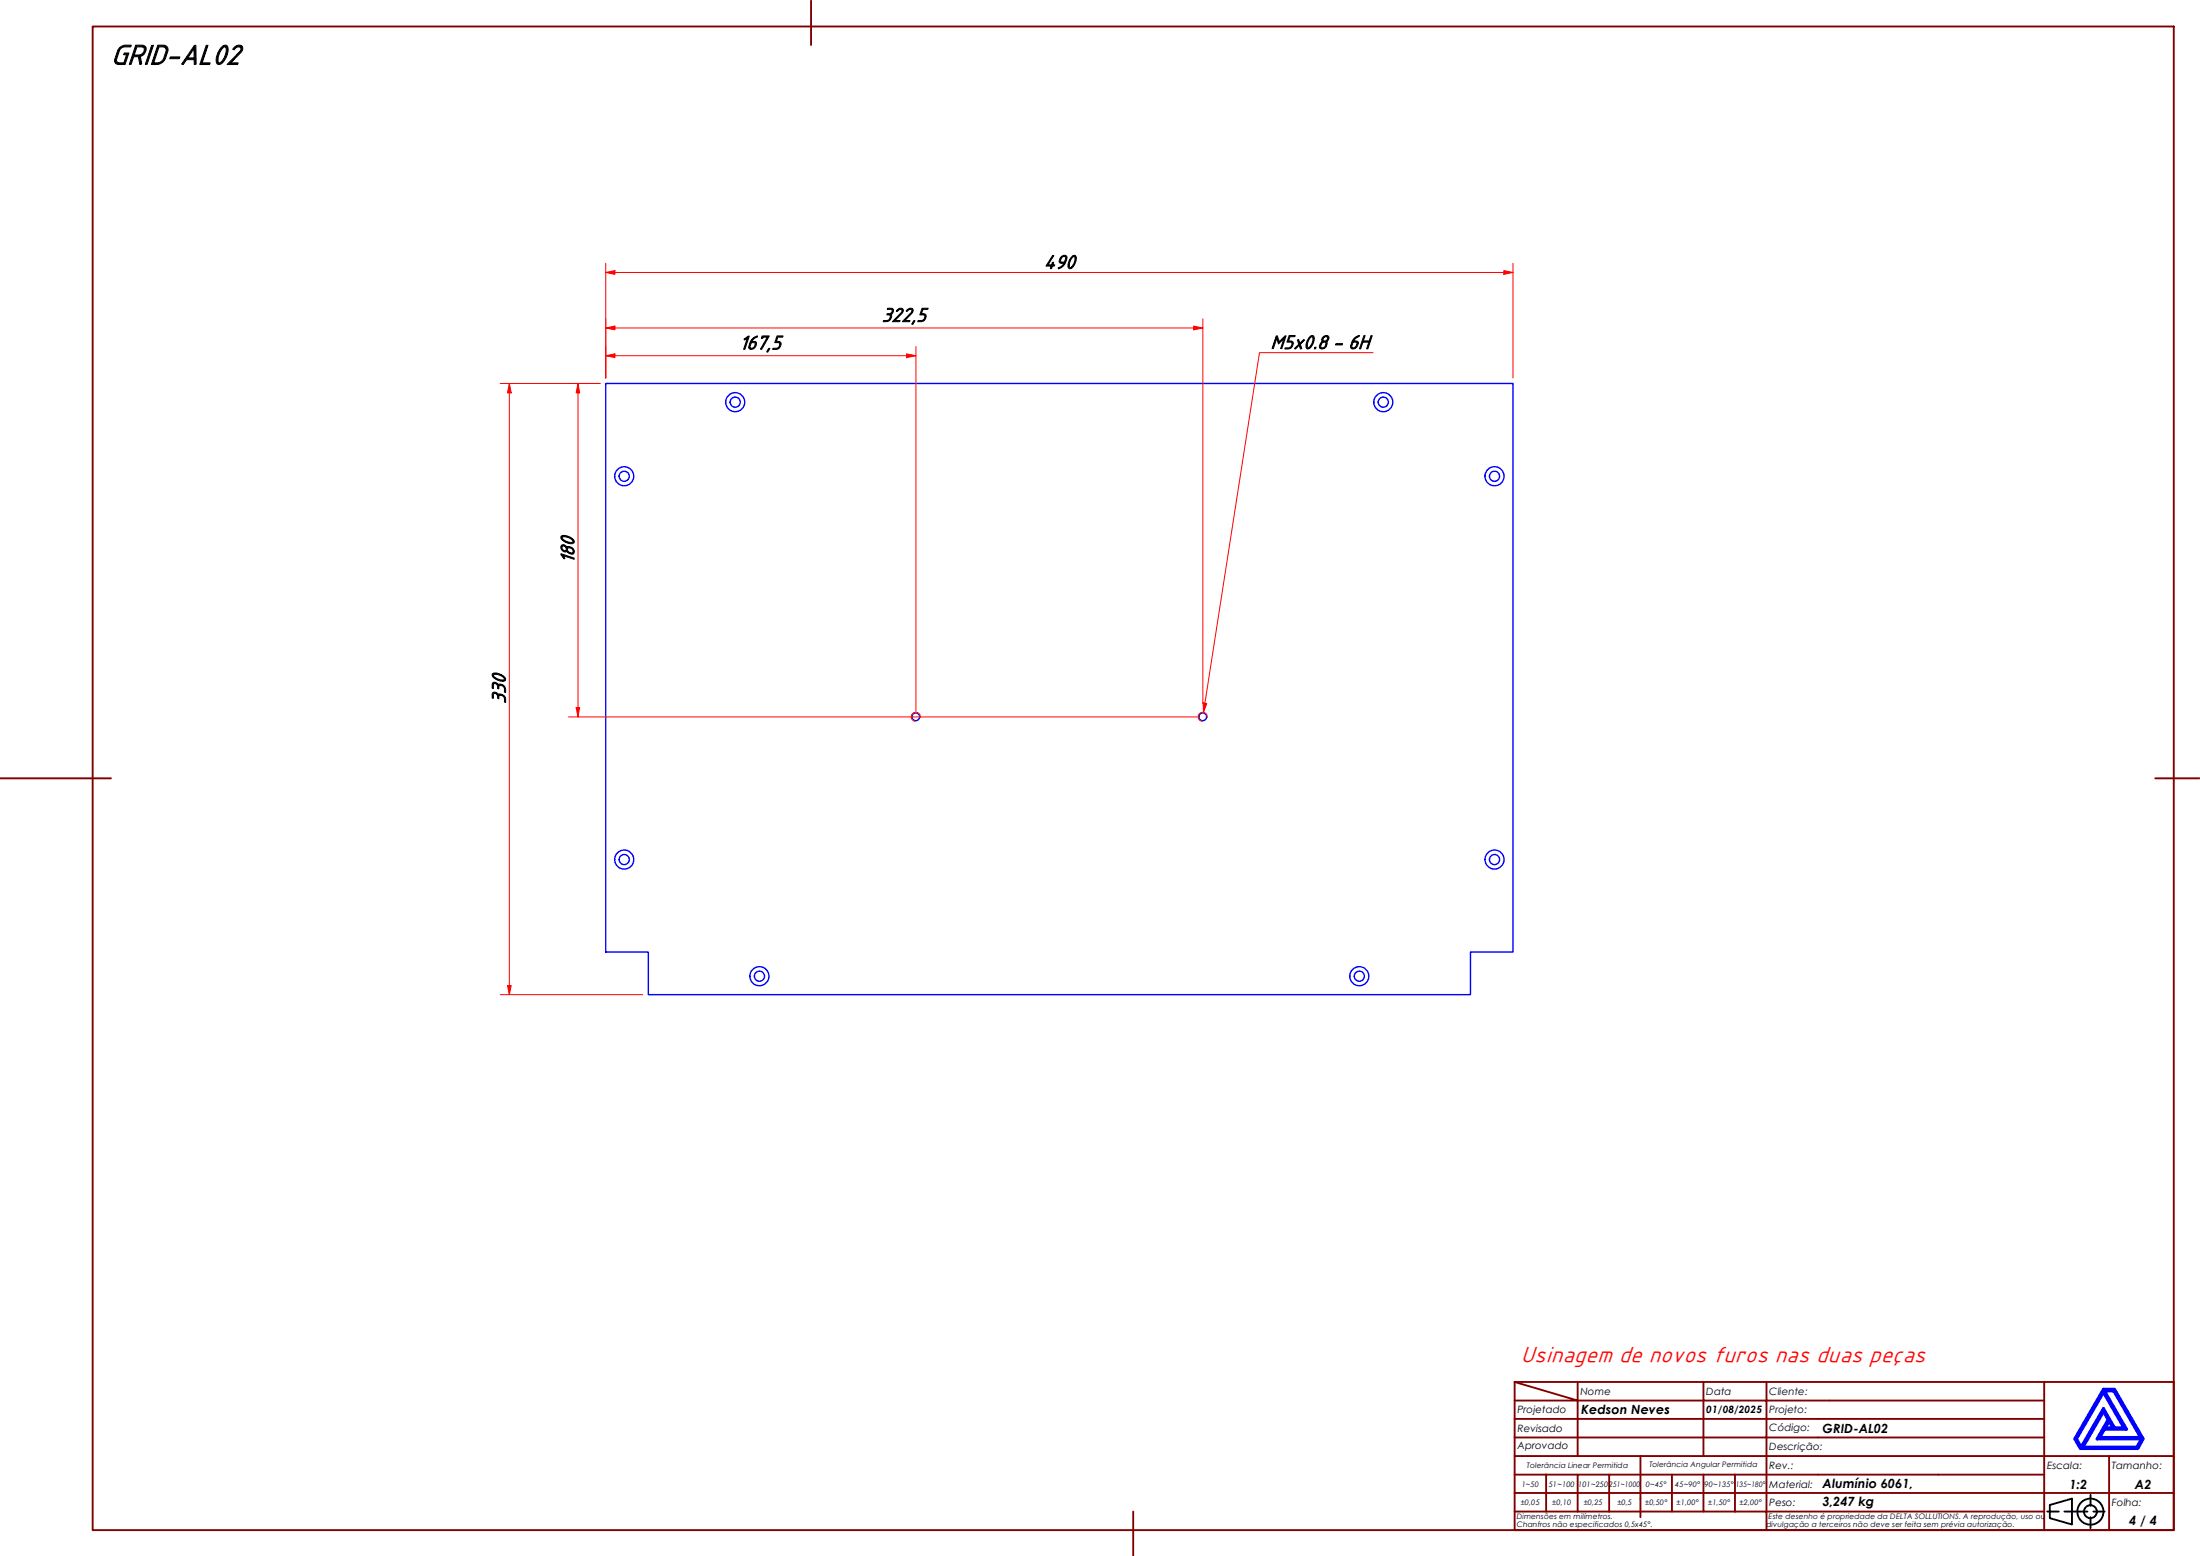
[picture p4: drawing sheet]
<svg xmlns="http://www.w3.org/2000/svg" width="594mm" height="420mm" viewBox="0 0 594 420" stroke-linecap="round" stroke-linejoin="round" font-family="sans-serif">
<!-- layer: Visible (ABNT) -->
<g fill="none" stroke="#00f" stroke-width=".38">
<path d="M163.6 103.5h245v153.6h-11.5v11.5h-222v-11.5h-11.5z"/>
<circle cx="198.5" cy="108.6" r="1.37"/>
<circle cx="198.5" cy="108.6" r="2.57"/>
<circle cx="373.5" cy="108.6" r="1.37"/>
<circle cx="373.5" cy="108.6" r="2.57"/>
<circle cx="168.6" cy="128.6" r="1.37"/>
<circle cx="168.6" cy="128.6" r="2.57"/>
<circle cx="403.6" cy="128.6" r="1.37"/>
<circle cx="403.6" cy="128.6" r="2.57"/>
<circle cx="247.3" cy="193.6" r="1.05"/>
<circle cx="324.8" cy="193.6" r="1.05"/>
<circle cx="168.6" cy="232.1" r="1.37"/>
<circle cx="168.6" cy="232.1" r="2.57"/>
<circle cx="403.6" cy="232.1" r="1.37"/>
<circle cx="403.6" cy="232.1" r="2.57"/>
<circle cx="205.1" cy="263.6" r="1.37"/>
<circle cx="205.1" cy="263.6" r="2.57"/>
<circle cx="367.1" cy="263.6" r="1.37"/>
<circle cx="367.1" cy="263.6" r="2.57"/>
</g>
<!-- layer: Visible Narrow (ABNT) -->
<path d="M248.5 193.8a1.24 1.24 0 0 0-1-1.5 1.24 1.24 0 0 0-1.4 1 1.24 1.24 0 0 0 1 1.5M326 193.8a1.24 1.24 0 0 0-1-1.5 1.24 1.24 0 0 0-1.4 1 1.24 1.24 0 0 0 1 1.5" fill="none" stroke="#f00" stroke-width=".27"/>
<!-- layer: Borda A3/A4 (ABNT) -->
<g fill="none" stroke="#800000" stroke-width=".51">
<path d="M25 7.2h562v406h-562zM219 .2v12M0 210.2h30M582 210.2h12M409 373.2l17 5h-17M409 373.2h178v40h-178zM426 378.2h34v4.9h17M426 378.2v15M426 373.2v5M460 373.2v5h17v4.9M477 373.2v5h75M552 373.2v20h-143"/>
<path d="M409 383.1h51v10.1M409 398.2h17M417.5 398.2v10M434.5 398.2h-8.5v10M443 393.2v16.5M451.5 398.2v10h-42.5M460 398.2v10h8.5M468.5 398.2v10M477 398.2h-42.5v10M477 383.1v5.1h-68M477 398.2v10h75M477 383.1h75"/>
<path d="M477 398.2h75M552 388.2h-75v10M569.5 393.2v9.9h17.5M587 393.2h-35v9.9h17.5v10.1M306 408.2v12M409 403.1h143v10.1M451.5 408.2h8.5M468.5 408.2h8.5v5"/>
</g>
<path d="M568 376l5.5 9.6h-2.5l-3-5.3-6 10.5-1.3-2.3zM568 375.1h3l7.7 13.4-1.4 2.6h-15.5l-1.5-2.6zM568.3 375.6h2.5l7.2 12.6h-11l1.3-2.3h5.9zM568 381.2l1.3 2.1-3 5.2h12l-1.3 2.3h-14.5zM569.5 383.8l1 1.8h-2z" fill="none" stroke="#00f" stroke-width=".83"/>
<!-- layer: 0 -->
<path d="M561.8 391.1h15.5" fill="none" stroke="#000" stroke-width=".27"/>
<g fill="none" stroke="#000" stroke-width=".51">
<path d="M552.8 408.2h3.1M553.5 406.4l6-1.7v6.9l-6-1.7zM557.5 408.2h6.2M564.5 403.6v3M564.5 409.7v3M565.3 408.2h3"/>
<circle cx="564.5" cy="408.2" r="3.5"/>
<circle cx="564.5" cy="408.2" r="1.75"/>
</g>
<path d="M163.6 96.1h2.5" fill="none" stroke="#f00" stroke-width=".27"/>
<path d="M163.6 96.1l2.5-.6v1.1z" fill="#f00"/>
<path d="M163.6 96.1l2.5-.6v1.1zM244.8 96.1h2.5" fill="none" stroke="#f00" stroke-width=".27"/>
<path d="M244.8 95.5l2.5 .6-2.5 .5z" fill="#f00"/>
<path d="M163.6 93.6v8.5M163.6 88.6h2.5M166.1 96.1h78.7M244.8 95.5l2.5 .6-2.5 .5zM247.3 93.6v98.5" fill="none" stroke="#f00" stroke-width=".27"/>
<path d="M163.6 88.6l2.5-.5v1z" fill="#f00"/>
<path d="M163.6 88.6l2.5-.5v1zM322.3 88.6h2.5" fill="none" stroke="#f00" stroke-width=".27"/>
<path d="M322.3 88.1l2.5 .5-2.5 .5z" fill="#f00"/>
<path d="M163.6 86.1v16M166.1 88.6h156.2M322.3 88.1l2.5 .5-2.5 .5zM324.8 86.1v103.8M156.1 103.5v2.6" fill="none" stroke="#f00" stroke-width=".27"/>
<path d="M156.1 103.5l.4 2.6h-.9z" fill="#f00"/>
<path d="M156.1 103.5l.4 2.6h-.9zM156.1 191.1v2.5" fill="none" stroke="#f00" stroke-width=".27"/>
<path d="M155.6 191.1h.9l-.4 2.5z" fill="#f00"/>
<path d="M153.5 103.5h8.6M156.1 106.1v85M153.5 193.6h169.8M155.6 191.1h.9l-.4 2.5z" fill="none" stroke="#f00" stroke-width=".27"/>
<path d="M325.4 189.8l-.4 2.5" fill="none" stroke="#f00" stroke-width=".27"/>
<path d="M324.9 189.8l1 .2-.9 2.3z" fill="#f00"/>
<path d="M370.8 95.2h-30.7l-14.7 94.6M324.9 189.8l1 .2-.9 2.3z" fill="none" stroke="#f00" stroke-width=".27"/>
<path d="M137.5 103.5v2.6" fill="none" stroke="#f00" stroke-width=".27"/>
<path d="M137.5 103.5l.5 2.6h-1z" fill="#f00"/>
<path d="M137.5 103.5l.5 2.6h-1zM137.5 266.1v2.5" fill="none" stroke="#f00" stroke-width=".27"/>
<path d="M137 266.1h1l-.5 2.5z" fill="#f00"/>
<path d="M163.6 73.6h2.5M135.1 103.5h27M137.5 106.1v160M135.1 268.6h38.4M137 266.1h1l-.5 2.5z" fill="none" stroke="#f00" stroke-width=".27"/>
<path d="M163.6 73.6l2.5-.5v1z" fill="#f00"/>
<path d="M163.6 73.6l2.5-.5v1zM406.1 73.6h2.5" fill="none" stroke="#f00" stroke-width=".27"/>
<path d="M406.1 73.1l2.5 .5-2.5 .5z" fill="#f00"/>
<path d="M163.6 71.1v31M166.1 73.6h240M406.1 73.1l2.5 .5-2.5 .5zM408.6 71.1v31" fill="none" stroke="#f00" stroke-width=".27"/>
<text font-size="8.1" x="30" y="17.3">GRID-AL02</text>
<text font-size="6.5" fill="#f00" x="410.7" y="367.8">Usinagem de novos furos nas duas peças</text>
<g font-size="5.6">
<text x="281.9" y="72.5">490</text>
<text x="238.1" y="86.8">322,5</text>
<text x="199.6" y="94.3">167,5</text>
<text x="343.1" y="94.1">M5x0.8 - 6H</text>
<text x="155" y="152.2" transform="rotate(-90 155 152.2)">180</text>
<text x="136.5" y="190.1" transform="rotate(-90 136.5 190.1)">330</text>
</g>
<g font-size="3.4">
<text x="427" y="381.9">Kedson Neves</text>
<text x="492.1" y="386.9">GRID-AL02</text>
<text x="492.1" y="401.9">Alumínio 6061,</text>
<text x="558.8" y="401.9">1:2</text>
<text x="576.5" y="401.9">A2</text>
<text x="492.1" y="406.6">3,247 kg</text>
<text x="575" y="411.7">4 / 4</text>
</g>
<g font-size="2.7">
<text x="426.8" y="376.7">Nome</text>
<text x="460.8" y="376.7">Data</text>
<text x="477.8" y="376.7">Cliente:</text>
<text x="409.8" y="381.4">Projetado</text>
<text x="460.8" y="381.5">01/08/2025</text>
<text x="477.8" y="381.4">Projeto:</text>
<text x="409.8" y="386.7">Revisado</text>
<text x="477.8" y="386.4">Código:</text>
<text x="409.8" y="391.4">Aprovado</text>
<text x="477.8" y="391.5">Descrição:</text>
<text x="477.8" y="401.7">Material:</text>
<text x="477.8" y="396.7">Rev.:</text>
<text x="552.8" y="396.7">Escala:</text>
<text x="570.3" y="396.7">Tamanho:</text>
<text x="477.8" y="406.6">Peso:</text>
<text x="570.3" y="406.7">Folha:</text>
</g>
<g font-size="2">
<text x="410.9" y="401.4">1~50</text>
<text x="412.3" y="396.4">Tolerância Linear Permitida</text>
<text x="418.2" y="401.4">51~100</text>
<text x="426.1" y="401.4">101~250</text>
<text x="434.5" y="401.4">251~1000</text>
<text x="444.4" y="401.4">0~45°</text>
<text x="445.4" y="396.2">Tolerância Angular Permitida</text>
<text x="452.4" y="401.4">45~90°</text>
<text x="460.3" y="401.4">90~135°</text>
<text x="468.7" y="401.4">135~180°</text>
<text x="410.7" y="406.3">±0,05</text>
<text x="419.2" y="406.3">±0,10</text>
<text x="427.7" y="406.3">±0,25</text>
<text x="436.8" y="406.3">±0,5</text>
<text x="444.2" y="406.3">±0,50°</text>
<text x="452.8" y="406.3">±1,00°</text>
<text x="461.3" y="406.3">±1,50°</text>
<text x="469.7" y="406.3">±2,00°</text>
<text x="409.6" y="410.2">Dimensões em milímetros.</text>
<text x="409.6" y="412.3">Chanfros não especificados 0,5x45°.</text>
<text x="477" y="412.3">divulgação a terceiros não deve ser feita sem prévia autorização.</text>
<text x="477.6" y="410.2">Este desenho é propriedade da DELTA SOLLUTIONS. A reprodução, uso ou</text>
</g>
</svg>
